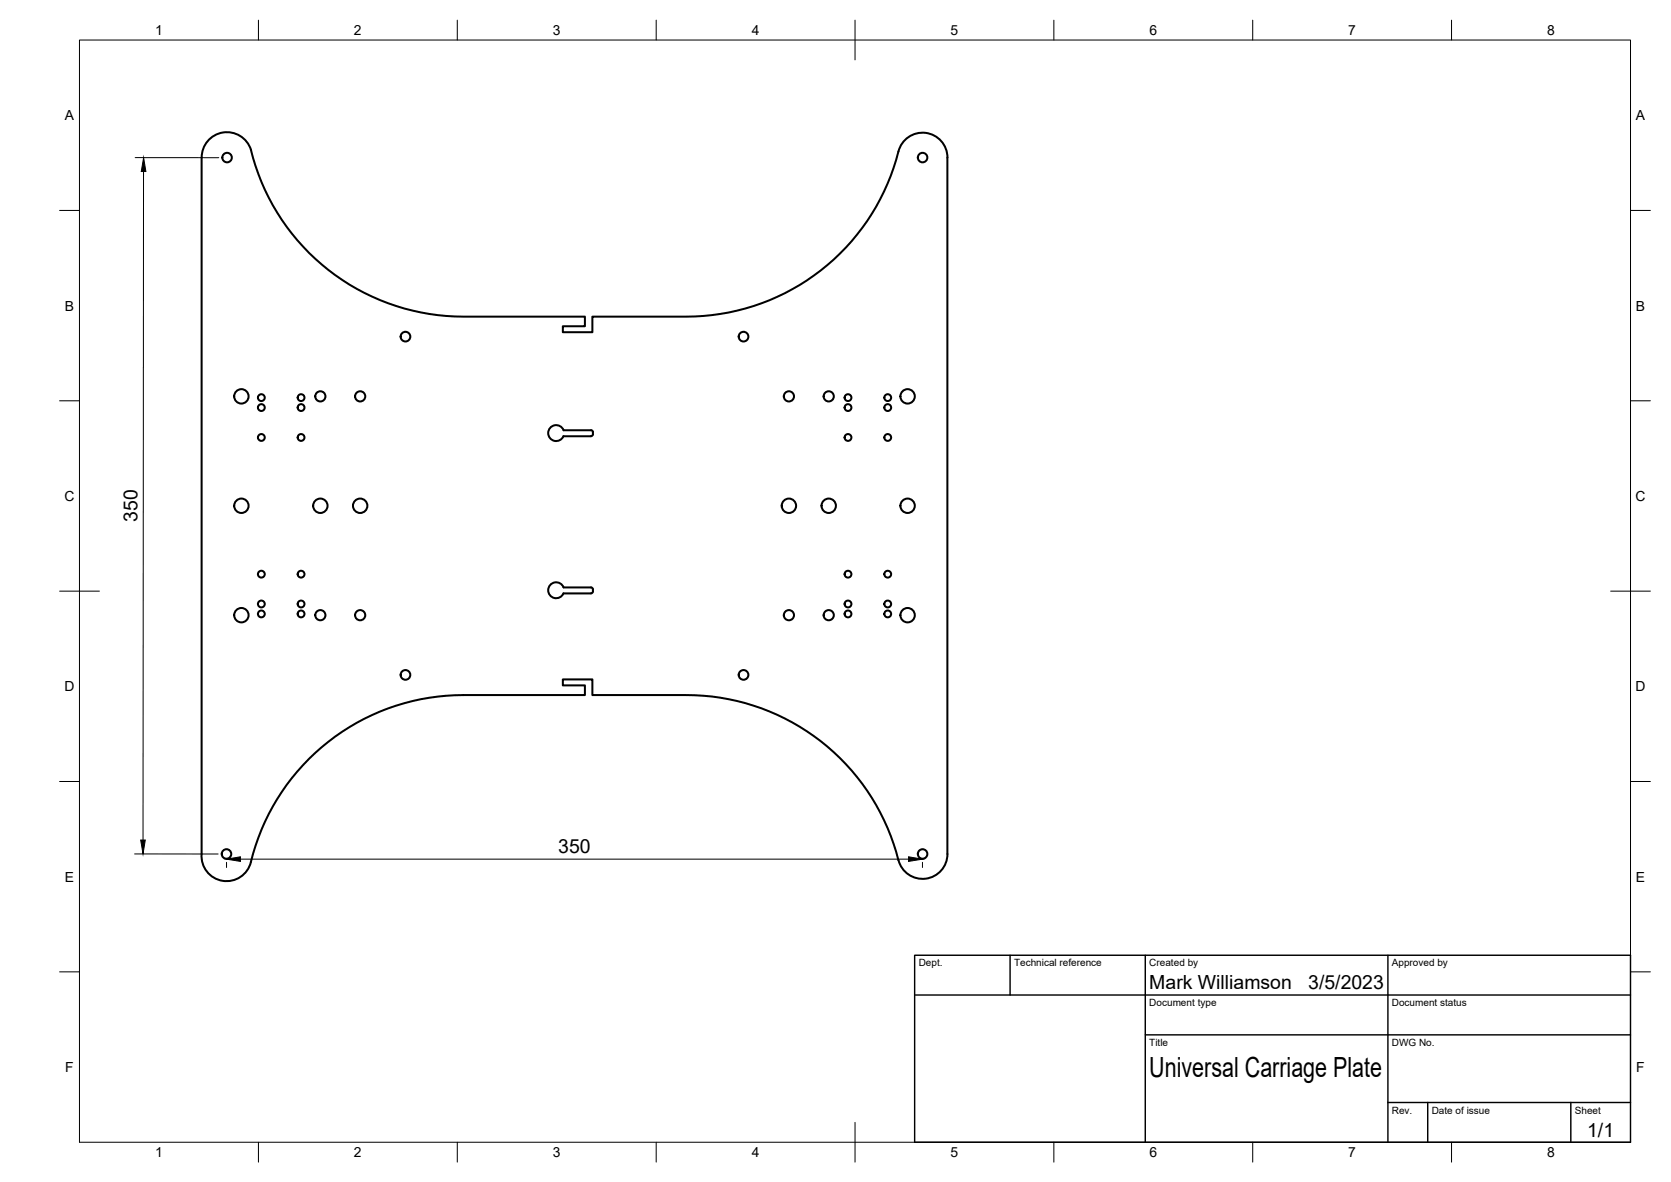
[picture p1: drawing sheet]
<svg xmlns="http://www.w3.org/2000/svg" width="420mm" height="297mm" viewBox="0 0 420 297" stroke-linecap="round" stroke-linejoin="round" font-family="sans-serif">
<!-- layer: Visible -->
<g fill="none" stroke="#000" stroke-width=".51">
<path d="M50.7 39.6v175a6.3 6.3 0 0 0 5.3 6.8 6.3 6.3 0 0 0 7.1-4.8M63.1 37.6a55 55 0 0 0 53.4 42h30.6v2.4h-5.6v1.5h7.4v-3.9h23.7a55.2 55.2 0 0 0 53.6-42.4 6.3 6.3 0 0 1 7-3.7 6.3 6.3 0 0 1 5 6.1v175a6.2 6.2 0 0 1-5.5 6.2 6.2 6.2 0 0 1-6.8-4.7M63.1 37.6a6.3 6.3 0 0 0-7.1-4.3 6.3 6.3 0 0 0-5.3 6.3M138.3 107.5a2 2 0 0 1 3.4 .6h6.9l.4 .3a.89 .89 0 0 1-.4 1.2h-6.9a2 2 0 0 1-2.9 .9 2 2 0 0 1-.5-3zM149.1 148.1l-.2-.4-.3-.1h-6.9a2 2 0 0 0-3.1-.9 2 2 0 0 0 0 3.2 2 2 0 0 0 3.1-.8h6.9l.4-.2 .1-.8M225.9 216.2a55 55 0 0 0-53.3-41.5h-23.7v-4h-7.4v1.5h5.6v2.5h-30.6a55 55 0 0 0-53.4 41.9"/>
<circle cx="57.1" cy="39.6" r="1.2"/>
<circle cx="232" cy="39.6" r="1.2"/>
<circle cx="60.7" cy="99.6" r="1.81"/>
<circle cx="65.7" cy="99.9" r=".86"/>
<circle cx="75.7" cy="99.9" r=".86"/>
<circle cx="80.5" cy="99.6" r="1.28"/>
<circle cx="90.6" cy="99.6" r="1.28"/>
<circle cx="101.9" cy="84.6" r="1.22"/>
<circle cx="187" cy="84.6" r="1.22"/>
<circle cx="198.4" cy="99.6" r="1.28"/>
<circle cx="208.4" cy="99.6" r="1.28"/>
<circle cx="213.2" cy="99.9" r=".86"/>
<circle cx="223.2" cy="99.9" r=".86"/>
<circle cx="228.2" cy="99.6" r="1.81"/>
<circle cx="65.7" cy="102.4" r=".86"/>
<circle cx="65.7" cy="109.9" r=".86"/>
<circle cx="75.7" cy="109.9" r=".86"/>
<circle cx="75.7" cy="102.4" r=".86"/>
<circle cx="213.2" cy="102.4" r=".86"/>
<circle cx="213.2" cy="109.9" r=".86"/>
<circle cx="223.2" cy="102.4" r=".86"/>
<circle cx="223.2" cy="109.9" r=".86"/>
<circle cx="60.7" cy="127.1" r="1.81"/>
<circle cx="80.5" cy="127.1" r="1.81"/>
<circle cx="90.6" cy="127.1" r="1.81"/>
<circle cx="198.4" cy="127.1" r="1.81"/>
<circle cx="208.4" cy="127.1" r="1.81"/>
<circle cx="228.2" cy="127.1" r="1.81"/>
<circle cx="60.7" cy="154.6" r="1.81"/>
<circle cx="65.7" cy="154.3" r=".86"/>
<circle cx="65.7" cy="151.8" r=".86"/>
<circle cx="65.7" cy="144.3" r=".86"/>
<circle cx="75.7" cy="144.3" r=".86"/>
<circle cx="75.7" cy="154.3" r=".86"/>
<circle cx="75.7" cy="151.8" r=".86"/>
<circle cx="80.5" cy="154.6" r="1.28"/>
<circle cx="90.6" cy="154.6" r="1.28"/>
<circle cx="198.4" cy="154.6" r="1.28"/>
<circle cx="208.4" cy="154.6" r="1.28"/>
<circle cx="213.2" cy="144.3" r=".86"/>
<circle cx="213.2" cy="151.8" r=".86"/>
<circle cx="213.2" cy="154.3" r=".86"/>
<circle cx="223.2" cy="151.8" r=".86"/>
<circle cx="223.2" cy="154.3" r=".86"/>
<circle cx="223.2" cy="144.3" r=".86"/>
<circle cx="228.2" cy="154.6" r="1.81"/>
<circle cx="101.9" cy="169.6" r="1.22"/>
<circle cx="187" cy="169.6" r="1.22"/>
<circle cx="56.9" cy="214.6" r="1.2"/>
<circle cx="232" cy="214.6" r="1.2"/>
</g>
<!-- layer: BORDER -->
<g fill="none" stroke="#000" stroke-width=".25">
<path d="M20 10.1h390v276.9h-390zM65 5.1v5M115 5.1v5M165 5.1v5M215 5.1v10M265 5.1v5M315 5.1v5M365 5.1v5M15 52.9h5M410 52.9h5M15 100.7h5M410 100.7h5"/>
<path d="M15 148.6h10M405 148.6h10M15 196.4h5M410 196.4h5M15 244.2h5M410 244.2h5M65 287v5M115 287v5M165 287v5M215 282.1v9.9M265 287v5M315 287v5"/>
<path d="M365 287v5"/>
</g>
<!-- layer: TITLEBLOCK -->
<path d="M230 240.1h180v46.9h-180zM230 250h180M254 240.1v9.9M288 240.1v46.9M349 240.1v46.9M288 260.1h122M349 277.1h61M359 277.1v9.9M395 277.1v9.9" fill="none" stroke="#000" stroke-width=".36"/>
<!-- layer: FD_Dimensions -->
<path d="M34 39.6h21M36.1 43.1l-.1 168M33.8 214.6h21M57 216.7v1.3M60.5 215.9h168M231.9 216.7v1.3" fill="none" stroke="#000" stroke-width=".25"/>
<path d="M36.1 39.6l.6 3.5h-1.2zM35.4 211.1h1.1l-.5 3.5zM57 215.9l3.5-.6v1.2zM228.5 215.3l3.4 .6-3.4 .6z" fill="#000" stroke="#000" stroke-width=".25"/>
<text font-size="7" x="289" y="270.6">Universal Carriage Plate</text>
<g font-size="4.9">
<text x="34.6" y="131.2" transform="rotate(-90 34.6 131.2)">350</text>
<text x="140.4" y="214.4">350</text>
<text x="289" y="248.5">Mark Williamson</text>
<text x="329" y="248.5">3/5/2023</text>
<text x="399.1" y="285.7">1/1</text>
</g>
<g font-size="3.5">
<text x="39" y="8.8">1</text>
<text x="89" y="8.8">2</text>
<text x="139" y="8.8">3</text>
<text x="189" y="8.8">4</text>
<text x="239" y="8.8">5</text>
<text x="289" y="8.8">6</text>
<text x="339" y="8.8">7</text>
<text x="389" y="8.8">8</text>
<text x="16.3" y="30.2">A</text>
<text x="411.3" y="30.2">A</text>
<text x="16.3" y="78">B</text>
<text x="411.3" y="78">B</text>
<text x="16.2" y="125.9">C</text>
<text x="411.2" y="125.9">C</text>
<text x="16.2" y="173.7">D</text>
<text x="411.2" y="173.7">D</text>
<text x="16.3" y="221.6">E</text>
<text x="411.3" y="221.6">E</text>
<text x="16.4" y="269.4">F</text>
<text x="411.4" y="269.4">F</text>
<text x="39" y="290.8">1</text>
<text x="89" y="290.8">2</text>
<text x="139" y="290.8">3</text>
<text x="189" y="290.8">4</text>
<text x="239" y="290.8">5</text>
<text x="289" y="290.8">6</text>
<text x="339" y="290.8">7</text>
<text x="389" y="290.8">8</text>
</g>
<g font-size="2.5">
<text x="231" y="242.9">Dept.</text>
<text x="255" y="242.9">Technical reference</text>
<text x="289" y="242.9">Created by</text>
<text x="350" y="242.9">Approved by</text>
<text x="289" y="252.8">Document type</text>
<text x="350" y="252.8">Document status</text>
<text x="289" y="262.9">Title</text>
<text x="350" y="262.9">DWG No.</text>
<text x="350" y="279.9">Rev.</text>
<text x="360" y="279.9">Date of issue</text>
<text x="396" y="279.9">Sheet</text>
</g>
</svg>
